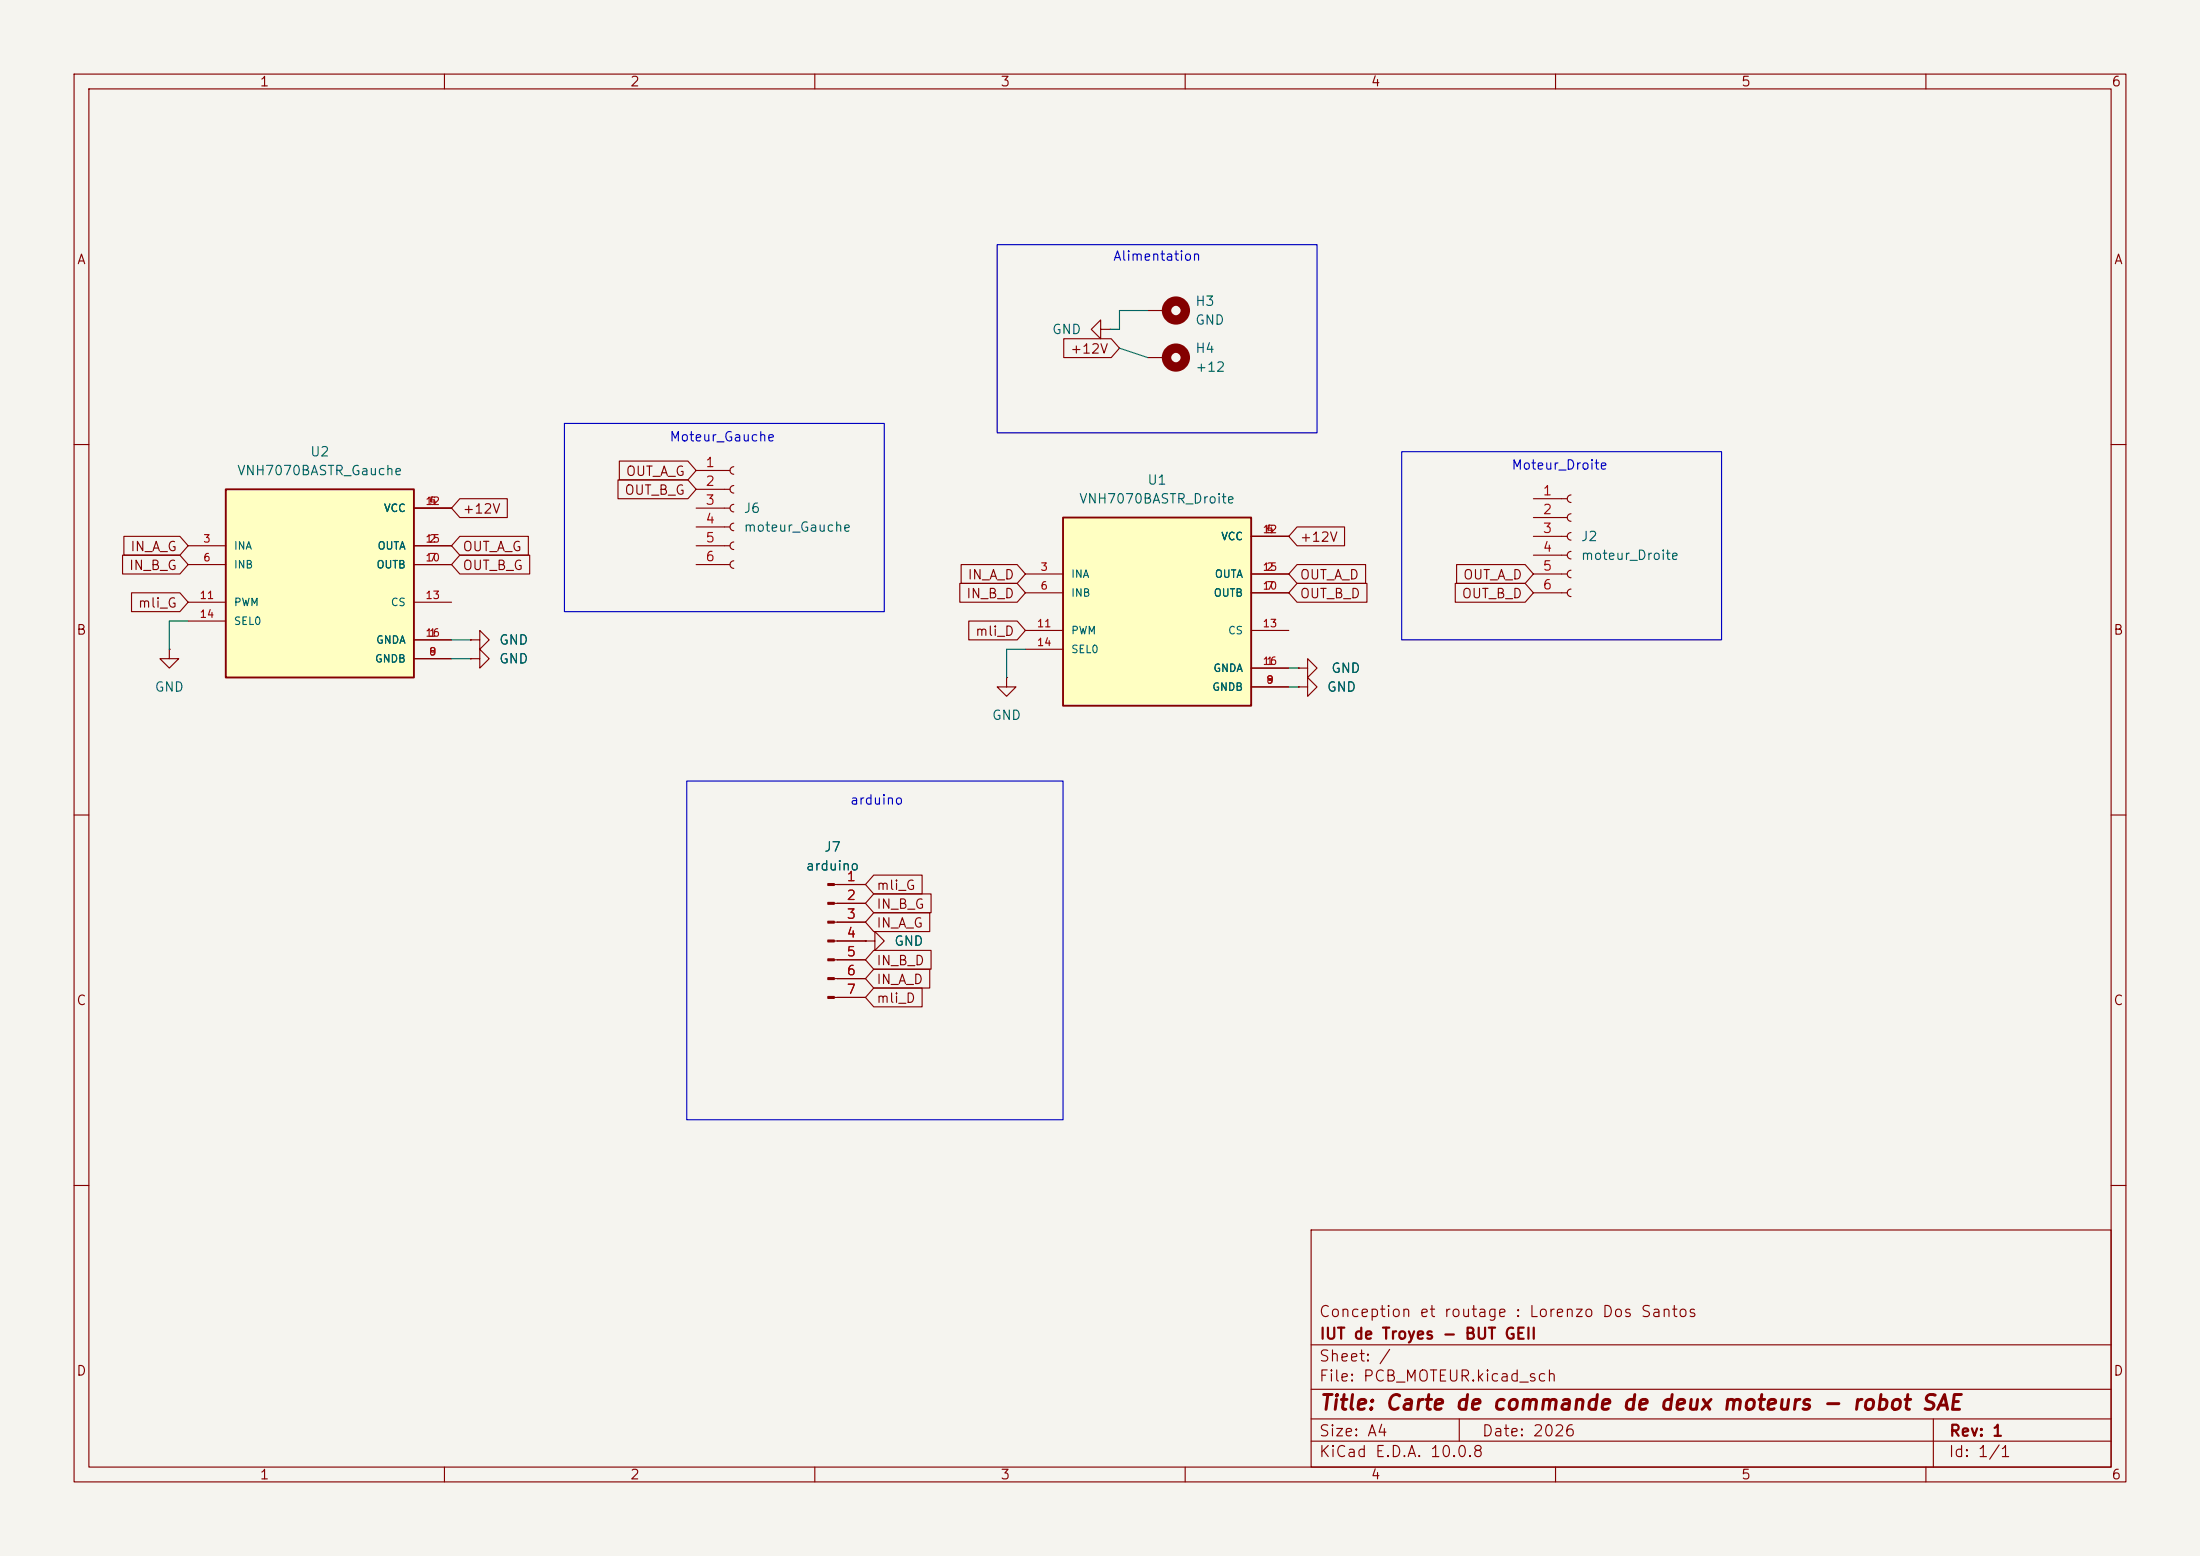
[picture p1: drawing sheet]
(kicad_sch
 (version 20260306)
 (generator "eeschema")
 (generator_version "10.0")
 (paper "A4")
 (title_block
  (title "Carte de commande de deux moteurs - robot SAE")
  (date "2026")
  (rev "1")
  (company "IUT de Troyes - BUT GEII")
  (comment 1 "Conception et routage : Lorenzo Dos Santos"))
 (lib_symbols
  (symbol "Connector:Conn_01x06_Socket"
   (pin_names
    (offset 1.016) (hide yes)) (exclude_from_sim no) (in_bom yes) (on_board yes)
   (in_pos_files yes)
   (duplicate_pin_numbers_are_jumpers no)
   (property "Reference" "J" (at 0 7.62 0) (show_name no) (do_not_autoplace no) (effects (font (size 1.27 1.27))))
   (property "Value" "Conn_01x06_Socket" (at 0 -10.16 0) (show_name no) (do_not_autoplace no) (effects (font (size 1.27 1.27))))
   (property "Footprint" "" (at 0 0 0) (show_name no) (do_not_autoplace no) (hide yes) (effects (font (size 1.27 1.27))))
   (property "Datasheet" "" (at 0 0 0) (show_name no) (do_not_autoplace no) (hide yes) (effects (font (size 1.27 1.27))))
   (property "Description" "Generic connector, single row, 01x06, script generated" (at 0 0 0) (show_name no) (do_not_autoplace no) (hide yes) (effects (font (size 1.27 1.27))))
   (property "ki_locked" "" (at 0 0 0) (show_name no) (do_not_autoplace no) (effects (font (size 1.27 1.27))))
   (symbol "Conn_01x06_Socket_1_1"
    (polyline (pts (xy -1.27 5.08) (xy -0.508 5.08)) (stroke (width 0.1524) (type default)) (fill (type none)))
    (polyline (pts (xy -1.27 2.54) (xy -0.508 2.54)) (stroke (width 0.1524) (type default)) (fill (type none)))
    (polyline (pts (xy -1.27 0) (xy -0.508 0)) (stroke (width 0.1524) (type default)) (fill (type none)))
    (polyline (pts (xy -1.27 -2.54) (xy -0.508 -2.54)) (stroke (width 0.1524) (type default)) (fill (type none)))
    (polyline (pts (xy -1.27 -5.08) (xy -0.508 -5.08)) (stroke (width 0.1524) (type default)) (fill (type none)))
    (polyline (pts (xy -1.27 -7.62) (xy -0.508 -7.62)) (stroke (width 0.1524) (type default)) (fill (type none)))
    (arc (start 0 4.572) (mid -0.5058 5.08) (end 0 5.588) (stroke (width 0.1524) (type default)) (fill (type none)))
    (arc (start 0 2.032) (mid -0.5058 2.54) (end 0 3.048) (stroke (width 0.1524) (type default)) (fill (type none)))
    (arc (start 0 -0.508) (mid -0.5058 0) (end 0 0.508) (stroke (width 0.1524) (type default)) (fill (type none)))
    (arc (start 0 -3.048) (mid -0.5058 -2.54) (end 0 -2.032) (stroke (width 0.1524) (type default)) (fill (type none)))
    (arc (start 0 -5.588) (mid -0.5058 -5.08) (end 0 -4.572) (stroke (width 0.1524) (type default)) (fill (type none)))
    (arc (start 0 -8.128) (mid -0.5058 -7.62) (end 0 -7.112) (stroke (width 0.1524) (type default)) (fill (type none)))
    (pin passive line (at -5.08 5.08 0) (length 3.81) (name "Pin_1" (effects (font (size 1.27 1.27)))) (number "1" (effects (font (size 1.27 1.27)))))
    (pin passive line (at -5.08 2.54 0) (length 3.81) (name "Pin_2" (effects (font (size 1.27 1.27)))) (number "2" (effects (font (size 1.27 1.27)))))
    (pin passive line (at -5.08 0 0) (length 3.81) (name "Pin_3" (effects (font (size 1.27 1.27)))) (number "3" (effects (font (size 1.27 1.27)))))
    (pin passive line (at -5.08 -2.54 0) (length 3.81) (name "Pin_4" (effects (font (size 1.27 1.27)))) (number "4" (effects (font (size 1.27 1.27)))))
    (pin passive line (at -5.08 -5.08 0) (length 3.81) (name "Pin_5" (effects (font (size 1.27 1.27)))) (number "5" (effects (font (size 1.27 1.27)))))
    (pin passive line (at -5.08 -7.62 0) (length 3.81) (name "Pin_6" (effects (font (size 1.27 1.27)))) (number "6" (effects (font (size 1.27 1.27))))))
   (embedded_fonts no))
  (symbol "Connector:Conn_01x07_Pin"
   (pin_names
    (offset 1.016) (hide yes)) (exclude_from_sim no) (in_bom yes) (on_board yes)
   (in_pos_files yes)
   (duplicate_pin_numbers_are_jumpers no)
   (property "Reference" "J" (at 0 10.16 0) (show_name no) (do_not_autoplace no) (effects (font (size 1.27 1.27))))
   (property "Value" "Conn_01x07_Pin" (at 0 -10.16 0) (show_name no) (do_not_autoplace no) (effects (font (size 1.27 1.27))))
   (property "Footprint" "" (at 0 0 0) (show_name no) (do_not_autoplace no) (hide yes) (effects (font (size 1.27 1.27))))
   (property "Datasheet" "" (at 0 0 0) (show_name no) (do_not_autoplace no) (hide yes) (effects (font (size 1.27 1.27))))
   (property "Description" "Generic connector, single row, 01x07, script generated" (at 0 0 0) (show_name no) (do_not_autoplace no) (hide yes) (effects (font (size 1.27 1.27))))
   (property "ki_locked" "" (at 0 0 0) (show_name no) (do_not_autoplace no) (effects (font (size 1.27 1.27))))
   (symbol "Conn_01x07_Pin_1_1"
    (rectangle (start 0.8636 7.747) (end 0 7.493) (stroke (width 0.1524) (type default)) (fill (type outline)))
    (rectangle (start 0.8636 5.207) (end 0 4.953) (stroke (width 0.1524) (type default)) (fill (type outline)))
    (rectangle (start 0.8636 2.667) (end 0 2.413) (stroke (width 0.1524) (type default)) (fill (type outline)))
    (rectangle (start 0.8636 0.127) (end 0 -0.127) (stroke (width 0.1524) (type default)) (fill (type outline)))
    (rectangle (start 0.8636 -2.413) (end 0 -2.667) (stroke (width 0.1524) (type default)) (fill (type outline)))
    (rectangle (start 0.8636 -4.953) (end 0 -5.207) (stroke (width 0.1524) (type default)) (fill (type outline)))
    (rectangle (start 0.8636 -7.493) (end 0 -7.747) (stroke (width 0.1524) (type default)) (fill (type outline)))
    (polyline (pts (xy 1.27 7.62) (xy 0.8636 7.62)) (stroke (width 0.1524) (type default)) (fill (type none)))
    (polyline (pts (xy 1.27 5.08) (xy 0.8636 5.08)) (stroke (width 0.1524) (type default)) (fill (type none)))
    (polyline (pts (xy 1.27 2.54) (xy 0.8636 2.54)) (stroke (width 0.1524) (type default)) (fill (type none)))
    (polyline (pts (xy 1.27 0) (xy 0.8636 0)) (stroke (width 0.1524) (type default)) (fill (type none)))
    (polyline (pts (xy 1.27 -2.54) (xy 0.8636 -2.54)) (stroke (width 0.1524) (type default)) (fill (type none)))
    (polyline (pts (xy 1.27 -5.08) (xy 0.8636 -5.08)) (stroke (width 0.1524) (type default)) (fill (type none)))
    (polyline (pts (xy 1.27 -7.62) (xy 0.8636 -7.62)) (stroke (width 0.1524) (type default)) (fill (type none)))
    (pin passive line (at 5.08 7.62 180) (length 3.81) (name "Pin_1" (effects (font (size 1.27 1.27)))) (number "1" (effects (font (size 1.27 1.27)))))
    (pin passive line (at 5.08 5.08 180) (length 3.81) (name "Pin_2" (effects (font (size 1.27 1.27)))) (number "2" (effects (font (size 1.27 1.27)))))
    (pin passive line (at 5.08 2.54 180) (length 3.81) (name "Pin_3" (effects (font (size 1.27 1.27)))) (number "3" (effects (font (size 1.27 1.27)))))
    (pin passive line (at 5.08 0 180) (length 3.81) (name "Pin_4" (effects (font (size 1.27 1.27)))) (number "4" (effects (font (size 1.27 1.27)))))
    (pin passive line (at 5.08 -2.54 180) (length 3.81) (name "Pin_5" (effects (font (size 1.27 1.27)))) (number "5" (effects (font (size 1.27 1.27)))))
    (pin passive line (at 5.08 -5.08 180) (length 3.81) (name "Pin_6" (effects (font (size 1.27 1.27)))) (number "6" (effects (font (size 1.27 1.27)))))
    (pin passive line (at 5.08 -7.62 180) (length 3.81) (name "Pin_7" (effects (font (size 1.27 1.27)))) (number "7" (effects (font (size 1.27 1.27))))))
   (embedded_fonts no))
  (symbol "Mechanical:MountingHole_Pad"
   (pin_numbers (hide yes))
   (pin_names
    (offset 1.016) (hide yes)) (exclude_from_sim no) (in_bom no) (on_board yes)
   (in_pos_files yes)
   (duplicate_pin_numbers_are_jumpers no)
   (property "Reference" "H" (at 0 6.35 0) (show_name no) (do_not_autoplace no) (effects (font (size 1.27 1.27))))
   (property "Value" "MountingHole_Pad" (at 0 4.445 0) (show_name no) (do_not_autoplace no) (effects (font (size 1.27 1.27))))
   (property "Footprint" "" (at 0 0 0) (show_name no) (do_not_autoplace no) (hide yes) (effects (font (size 1.27 1.27))))
   (property "Datasheet" "" (at 0 0 0) (show_name no) (do_not_autoplace no) (hide yes) (effects (font (size 1.27 1.27))))
   (property "Description" "Mounting Hole with connection" (at 0 0 0) (show_name no) (do_not_autoplace no) (hide yes) (effects (font (size 1.27 1.27))))
   (symbol "MountingHole_Pad_0_1"
    (circle (center 0 1.27) (radius 1.27) (stroke (width 1.27) (type default)) (fill (type none))))
   (symbol "MountingHole_Pad_1_1"
    (pin input line (at 0 -2.54 90) (length 2.54) (name "1" (effects (font (size 1.27 1.27)))) (number "1" (effects (font (size 1.27 1.27))))))
   (embedded_fonts no))
  (symbol "VNH7070BASTR:VNH7070BASTR"
   (pin_names
    (offset 1.016)) (exclude_from_sim no) (in_bom yes) (on_board yes)
   (in_pos_files yes)
   (duplicate_pin_numbers_are_jumpers no)
   (property "Reference" "U" (at -12.7 13.589 0) (show_name no) (do_not_autoplace no) (effects (font (size 1.27 1.27)) (justify left bottom)))
   (property "Value" "VNH7070BASTR" (at -12.7 -15.24 0) (show_name no) (do_not_autoplace no) (effects (font (size 1.27 1.27)) (justify left bottom)))
   (property "Footprint" "VNH7070BASTR:SOIC127P600X175-16N" (at 0 0 0) (show_name no) (do_not_autoplace no) (hide yes) (effects (font (size 1.27 1.27)) (justify bottom)))
   (property "Datasheet" "" (at 0 0 0) (show_name no) (do_not_autoplace no) (hide yes) (effects (font (size 1.27 1.27))))
   (property "Description" "" (at 0 0 0) (show_name no) (do_not_autoplace no) (hide yes) (effects (font (size 1.27 1.27))))
   (property "MF" "STMicroelectronics" (at 0 0 0) (show_name no) (do_not_autoplace no) (hide yes) (effects (font (size 1.27 1.27)) (justify bottom)))
   (property "MAXIMUM_PACKAGE_HEIGHT" "1.75 mm" (at 0 0 0) (show_name no) (do_not_autoplace no) (hide yes) (effects (font (size 1.27 1.27)) (justify bottom)))
   (property "Package" "SO-16 STMicroelectronics" (at 0 0 0) (show_name no) (do_not_autoplace no) (hide yes) (effects (font (size 1.27 1.27)) (justify bottom)))
   (property "Price" "None" (at 0 0 0) (show_name no) (do_not_autoplace no) (hide yes) (effects (font (size 1.27 1.27)) (justify bottom)))
   (property "Check_prices" "https://www.snapeda.com/parts/VNH7070BASTR/STMicroelectronics/view-part/?ref=eda" (at 0 0 0) (show_name no) (do_not_autoplace no) (hide yes) (effects (font (size 1.27 1.27)) (justify bottom)))
   (property "STANDARD" "IPC 7351B" (at 0 0 0) (show_name no) (do_not_autoplace no) (hide yes) (effects (font (size 1.27 1.27)) (justify bottom)))
   (property "PARTREV" "2" (at 0 0 0) (show_name no) (do_not_autoplace no) (hide yes) (effects (font (size 1.27 1.27)) (justify bottom)))
   (property "SnapEDA_Link" "https://www.snapeda.com/parts/VNH7070BASTR/STMicroelectronics/view-part/?ref=snap" (at 0 0 0) (show_name no) (do_not_autoplace no) (hide yes) (effects (font (size 1.27 1.27)) (justify bottom)))
   (property "MP" "VNH7070BASTR" (at 0 0 0) (show_name no) (do_not_autoplace no) (hide yes) (effects (font (size 1.27 1.27)) (justify bottom)))
   (property "Description_1" "- Motor Driver Power MOSFET PWM 16-SO" (at 0 0 0) (show_name no) (do_not_autoplace no) (hide yes) (effects (font (size 1.27 1.27)) (justify bottom)))
   (property "Availability" "In Stock" (at 0 0 0) (show_name no) (do_not_autoplace no) (hide yes) (effects (font (size 1.27 1.27)) (justify bottom)))
   (property "MANUFACTURER" "STMicroelectronics" (at 0 0 0) (show_name no) (do_not_autoplace no) (hide yes) (effects (font (size 1.27 1.27)) (justify bottom)))
   (symbol "VNH7070BASTR_0_0"
    (rectangle (start -12.7 -12.7) (end 12.7 12.7) (stroke (width 0.254) (type default)) (fill (type background)))
    (pin power_in line (at 17.78 -7.62 180) (length 5.08) (name "GNDA" (effects (font (size 1.016 1.016)))) (number "1" (effects (font (size 1.016 1.016)))))
    (pin output line (at 17.78 5.08 180) (length 5.08) (name "OUTA" (effects (font (size 1.016 1.016)))) (number "2" (effects (font (size 1.016 1.016)))))
    (pin input line (at -17.78 5.08 0) (length 5.08) (name "INA" (effects (font (size 1.016 1.016)))) (number "3" (effects (font (size 1.016 1.016)))))
    (pin power_in line (at 17.78 10.16 180) (length 5.08) (name "VCC" (effects (font (size 1.016 1.016)))) (number "4" (effects (font (size 1.016 1.016)))))
    (pin power_in line (at 17.78 10.16 180) (length 5.08) (name "VCC" (effects (font (size 1.016 1.016)))) (number "5" (effects (font (size 1.016 1.016)))))
    (pin input line (at -17.78 2.54 0) (length 5.08) (name "INB" (effects (font (size 1.016 1.016)))) (number "6" (effects (font (size 1.016 1.016)))))
    (pin output line (at 17.78 2.54 180) (length 5.08) (name "OUTB" (effects (font (size 1.016 1.016)))) (number "7" (effects (font (size 1.016 1.016)))))
    (pin power_in line (at 17.78 -10.16 180) (length 5.08) (name "GNDB" (effects (font (size 1.016 1.016)))) (number "8" (effects (font (size 1.016 1.016)))))
    (pin power_in line (at 17.78 -10.16 180) (length 5.08) (name "GNDB" (effects (font (size 1.016 1.016)))) (number "9" (effects (font (size 1.016 1.016)))))
    (pin output line (at 17.78 2.54 180) (length 5.08) (name "OUTB" (effects (font (size 1.016 1.016)))) (number "10" (effects (font (size 1.016 1.016)))))
    (pin input line (at -17.78 -2.54 0) (length 5.08) (name "PWM" (effects (font (size 1.016 1.016)))) (number "11" (effects (font (size 1.016 1.016)))))
    (pin power_in line (at 17.78 10.16 180) (length 5.08) (name "VCC" (effects (font (size 1.016 1.016)))) (number "12" (effects (font (size 1.016 1.016)))))
    (pin output line (at 17.78 -2.54 180) (length 5.08) (name "CS" (effects (font (size 1.016 1.016)))) (number "13" (effects (font (size 1.016 1.016)))))
    (pin input line (at -17.78 -5.08 0) (length 5.08) (name "SEL0" (effects (font (size 1.016 1.016)))) (number "14" (effects (font (size 1.016 1.016)))))
    (pin output line (at 17.78 5.08 180) (length 5.08) (name "OUTA" (effects (font (size 1.016 1.016)))) (number "15" (effects (font (size 1.016 1.016)))))
    (pin power_in line (at 17.78 -7.62 180) (length 5.08) (name "GNDA" (effects (font (size 1.016 1.016)))) (number "16" (effects (font (size 1.016 1.016))))))
   (embedded_fonts no))
  (symbol "power:GND"
   (power global)
   (pin_numbers (hide yes))
   (pin_names
    (offset 0) (hide yes)) (exclude_from_sim no) (in_bom yes) (on_board yes)
   (in_pos_files yes)
   (duplicate_pin_numbers_are_jumpers no)
   (property "Reference" "#PWR" (at 0 -6.35 0) (show_name no) (do_not_autoplace no) (hide yes) (effects (font (size 1.27 1.27))))
   (property "Value" "GND" (at 0 -3.81 0) (show_name no) (do_not_autoplace no) (effects (font (size 1.27 1.27))))
   (property "Footprint" "" (at 0 0 0) (show_name no) (do_not_autoplace no) (hide yes) (effects (font (size 1.27 1.27))))
   (property "Datasheet" "" (at 0 0 0) (show_name no) (do_not_autoplace no) (hide yes) (effects (font (size 1.27 1.27))))
   (property "Description" "Power symbol creates a global label with name \"GND\" , ground" (at 0 0 0) (show_name no) (do_not_autoplace no) (hide yes) (effects (font (size 1.27 1.27))))
   (symbol "GND_0_1"
    (polyline (pts (xy 0 0) (xy 0 -1.27) (xy 1.27 -1.27) (xy 0 -2.54) (xy -1.27 -1.27) (xy 0 -1.27)) (stroke (width 0) (type default)) (fill (type none))))
   (symbol "GND_1_1"
    (pin power_in line (at 0 0 270) (length 0) (name "" (effects (font (size 1.27 1.27)))) (number "1" (effects (font (size 1.27 1.27))))))
   (embedded_fonts no)))
 (rectangle
  (start 134.62 33.02)
  (end 177.8 58.42)
  (stroke (width 0) (type default))
  (fill (type none)))
 (rectangle
  (start 189.23 60.96)
  (end 232.41 86.36)
  (stroke (width 0) (type default))
  (fill (type none)))
 (rectangle
  (start 76.2 57.15)
  (end 119.38 82.55)
  (stroke (width 0) (type default))
  (fill (type none)))
 (rectangle
  (start 92.71 105.41)
  (end 143.51 151.13)
  (stroke (width 0) (type default))
  (fill (type none)))
 (text "Alimentation"
  (exclude_from_sim no)
  (at 156.21 34.798 0)
  (effects (font (size 1.27 1.27))))
 (text "Moteur_Droite"
  (exclude_from_sim no)
  (at 210.566 62.992 0)
  (effects (font (size 1.27 1.27))))
 (text "arduino"
  (exclude_from_sim no)
  (at 118.364 108.204 0)
  (effects (font (size 1.27 1.27))))
 (text "Moteur_Gauche"
  (exclude_from_sim no)
  (at 97.536 59.182 0)
  (effects (font (size 1.27 1.27))))
 (wire
  (pts (xy 151.13 44.45) (xy 149.86 44.45))
  (stroke (width 0) (type default)))
 (wire
  (pts (xy 175.26 90.17) (xy 173.99 90.17))
  (stroke (width 0) (type default)))
 (wire
  (pts (xy 175.26 92.71) (xy 173.99 92.71))
  (stroke (width 0) (type default)))
 (wire
  (pts (xy 154.94 48.26) (xy 151.13 46.99))
  (stroke (width 0) (type default)))
 (wire
  (pts (xy 151.13 41.91) (xy 151.13 44.45))
  (stroke (width 0) (type default)))
 (wire
  (pts (xy 25.4 83.82) (xy 22.86 83.82))
  (stroke (width 0) (type default)))
 (wire
  (pts (xy 151.13 41.91) (xy 154.94 41.91))
  (stroke (width 0) (type default)))
 (wire
  (pts (xy 63.5 88.9) (xy 60.96 88.9))
  (stroke (width 0) (type default)))
 (wire
  (pts (xy 22.86 83.82) (xy 22.86 87.63))
  (stroke (width 0) (type default)))
 (wire
  (pts (xy 63.5 86.36) (xy 60.96 86.36))
  (stroke (width 0) (type default)))
 (wire
  (pts (xy 135.89 87.63) (xy 135.89 91.44))
  (stroke (width 0) (type default)))
 (wire
  (pts (xy 138.43 87.63) (xy 135.89 87.63))
  (stroke (width 0) (type default)))
 (global_label "+12V"
  (shape input)
  (at 60.96 68.58 0)
  (fields_autoplaced yes)
  (effects (font (size 1.27 1.27)) (justify left))
  (property "Intersheetrefs" "${INTERSHEET_REFS}" (at 69.0252 68.58 0) (hide yes) (show_name no) (do_not_autoplace no) (effects (font (size 1.27 1.27)) (justify left))))
 (global_label "IN_A_G"
  (shape input)
  (at 116.84 124.46 0)
  (fields_autoplaced yes)
  (effects (font (size 1.27 1.27)) (justify left))
  (property "Intersheetrefs" "${INTERSHEET_REFS}" (at 126.0543 124.46 0) (hide yes) (show_name no) (do_not_autoplace no) (effects (font (size 1.27 1.27)) (justify left))))
 (global_label "OUT_B_D"
  (shape input)
  (at 173.99 80.01 0)
  (fields_autoplaced yes)
  (effects (font (size 1.27 1.27)) (justify left))
  (property "Intersheetrefs" "${INTERSHEET_REFS}" (at 185.079 80.01 0) (hide yes) (show_name no) (do_not_autoplace no) (effects (font (size 1.27 1.27)) (justify left))))
 (global_label "OUT_A_G"
  (shape input)
  (at 60.96 73.66 0)
  (fields_autoplaced yes)
  (effects (font (size 1.27 1.27)) (justify left))
  (property "Intersheetrefs" "${INTERSHEET_REFS}" (at 71.8676 73.66 0) (hide yes) (show_name no) (do_not_autoplace no) (effects (font (size 1.27 1.27)) (justify left))))
 (global_label "IN_B_D"
  (shape input)
  (at 138.43 80.01 180)
  (fields_autoplaced yes)
  (effects (font (size 1.27 1.27)) (justify right))
  (property "Intersheetrefs" "${INTERSHEET_REFS}" (at 129.0343 80.01 0) (hide yes) (show_name no) (do_not_autoplace no) (effects (font (size 1.27 1.27)) (justify right))))
 (global_label "IN_A_G"
  (shape input)
  (at 25.4 73.66 180)
  (fields_autoplaced yes)
  (effects (font (size 1.27 1.27)) (justify right))
  (property "Intersheetrefs" "${INTERSHEET_REFS}" (at 16.1857 73.66 0) (hide yes) (show_name no) (do_not_autoplace no) (effects (font (size 1.27 1.27)) (justify right))))
 (global_label "OUT_A_G"
  (shape input)
  (at 93.98 63.5 180)
  (fields_autoplaced yes)
  (effects (font (size 1.27 1.27)) (justify right))
  (property "Intersheetrefs" "${INTERSHEET_REFS}" (at 83.0724 63.5 0) (hide yes) (show_name no) (do_not_autoplace no) (effects (font (size 1.27 1.27)) (justify right))))
 (global_label "mli_G"
  (shape input)
  (at 116.84 119.38 0)
  (fields_autoplaced yes)
  (effects (font (size 1.27 1.27)) (justify left))
  (property "Intersheetrefs" "${INTERSHEET_REFS}" (at 125.0261 119.38 0) (hide yes) (show_name no) (do_not_autoplace no) (effects (font (size 1.27 1.27)) (justify left))))
 (global_label "IN_B_G"
  (shape input)
  (at 116.84 121.92 0)
  (fields_autoplaced yes)
  (effects (font (size 1.27 1.27)) (justify left))
  (property "Intersheetrefs" "${INTERSHEET_REFS}" (at 126.2357 121.92 0) (hide yes) (show_name no) (do_not_autoplace no) (effects (font (size 1.27 1.27)) (justify left))))
 (global_label "IN_B_G"
  (shape input)
  (at 25.4 76.2 180)
  (fields_autoplaced yes)
  (effects (font (size 1.27 1.27)) (justify right))
  (property "Intersheetrefs" "${INTERSHEET_REFS}" (at 16.0043 76.2 0) (hide yes) (show_name no) (do_not_autoplace no) (effects (font (size 1.27 1.27)) (justify right))))
 (global_label "OUT_A_D"
  (shape input)
  (at 173.99 77.47 0)
  (fields_autoplaced yes)
  (effects (font (size 1.27 1.27)) (justify left))
  (property "Intersheetrefs" "${INTERSHEET_REFS}" (at 184.8976 77.47 0) (hide yes) (show_name no) (do_not_autoplace no) (effects (font (size 1.27 1.27)) (justify left))))
 (global_label "+12V"
  (shape input)
  (at 173.99 72.39 0)
  (fields_autoplaced yes)
  (effects (font (size 1.27 1.27)) (justify left))
  (property "Intersheetrefs" "${INTERSHEET_REFS}" (at 182.0552 72.39 0) (hide yes) (show_name no) (do_not_autoplace no) (effects (font (size 1.27 1.27)) (justify left))))
 (global_label "mli_D"
  (shape input)
  (at 138.43 85.09 180)
  (fields_autoplaced yes)
  (effects (font (size 1.27 1.27)) (justify right))
  (property "Intersheetrefs" "${INTERSHEET_REFS}" (at 130.2439 85.09 0) (hide yes) (show_name no) (do_not_autoplace no) (effects (font (size 1.27 1.27)) (justify right))))
 (global_label "OUT_A_D"
  (shape input)
  (at 207.01 77.47 180)
  (fields_autoplaced yes)
  (effects (font (size 1.27 1.27)) (justify right))
  (property "Intersheetrefs" "${INTERSHEET_REFS}" (at 196.1024 77.47 0) (hide yes) (show_name no) (do_not_autoplace no) (effects (font (size 1.27 1.27)) (justify right))))
 (global_label "OUT_B_G"
  (shape input)
  (at 60.96 76.2 0)
  (fields_autoplaced yes)
  (effects (font (size 1.27 1.27)) (justify left))
  (property "Intersheetrefs" "${INTERSHEET_REFS}" (at 72.049 76.2 0) (hide yes) (show_name no) (do_not_autoplace no) (effects (font (size 1.27 1.27)) (justify left))))
 (global_label "+12V"
  (shape input)
  (at 151.13 46.99 180)
  (fields_autoplaced yes)
  (effects (font (size 1.27 1.27)) (justify right))
  (property "Intersheetrefs" "${INTERSHEET_REFS}" (at 143.0648 46.99 0) (hide yes) (show_name no) (do_not_autoplace no) (effects (font (size 1.27 1.27)) (justify right))))
 (global_label "IN_A_D"
  (shape input)
  (at 116.84 132.08 0)
  (fields_autoplaced yes)
  (effects (font (size 1.27 1.27)) (justify left))
  (property "Intersheetrefs" "${INTERSHEET_REFS}" (at 126.0543 132.08 0) (hide yes) (show_name no) (do_not_autoplace no) (effects (font (size 1.27 1.27)) (justify left))))
 (global_label "mli_G"
  (shape input)
  (at 25.4 81.28 180)
  (fields_autoplaced yes)
  (effects (font (size 1.27 1.27)) (justify right))
  (property "Intersheetrefs" "${INTERSHEET_REFS}" (at 17.2139 81.28 0) (hide yes) (show_name no) (do_not_autoplace no) (effects (font (size 1.27 1.27)) (justify right))))
 (global_label "IN_B_D"
  (shape input)
  (at 116.84 129.54 0)
  (fields_autoplaced yes)
  (effects (font (size 1.27 1.27)) (justify left))
  (property "Intersheetrefs" "${INTERSHEET_REFS}" (at 126.2357 129.54 0) (hide yes) (show_name no) (do_not_autoplace no) (effects (font (size 1.27 1.27)) (justify left))))
 (global_label "IN_A_D"
  (shape input)
  (at 138.43 77.47 180)
  (fields_autoplaced yes)
  (effects (font (size 1.27 1.27)) (justify right))
  (property "Intersheetrefs" "${INTERSHEET_REFS}" (at 129.2157 77.47 0) (hide yes) (show_name no) (do_not_autoplace no) (effects (font (size 1.27 1.27)) (justify right))))
 (global_label "mli_D"
  (shape input)
  (at 116.84 134.62 0)
  (fields_autoplaced yes)
  (effects (font (size 1.27 1.27)) (justify left))
  (property "Intersheetrefs" "${INTERSHEET_REFS}" (at 125.0261 134.62 0) (hide yes) (show_name no) (do_not_autoplace no) (effects (font (size 1.27 1.27)) (justify left))))
 (global_label "OUT_B_G"
  (shape input)
  (at 93.98 66.04 180)
  (fields_autoplaced yes)
  (effects (font (size 1.27 1.27)) (justify right))
  (property "Intersheetrefs" "${INTERSHEET_REFS}" (at 82.891 66.04 0) (hide yes) (show_name no) (do_not_autoplace no) (effects (font (size 1.27 1.27)) (justify right))))
 (global_label "OUT_B_D"
  (shape input)
  (at 207.01 80.01 180)
  (fields_autoplaced yes)
  (effects (font (size 1.27 1.27)) (justify right))
  (property "Intersheetrefs" "${INTERSHEET_REFS}" (at 195.921 80.01 0) (hide yes) (show_name no) (do_not_autoplace no) (effects (font (size 1.27 1.27)) (justify right))))
 (symbol
  (lib_id "power:GND")
  (at 149.86 44.45 270)
  (unit 1)
  (body_style 1)
  (exclude_from_sim no)
  (in_bom yes)
  (on_board yes)
  (in_pos_files yes)
  (dnp no)
  (fields_autoplaced yes)
  (property "Reference" "#PWR05" (at 143.51 44.45 0) (hide yes) (show_name no) (do_not_autoplace no) (effects (font (size 1.27 1.27))))
  (property "Value" "GND" (at 146.05 44.4499 90) (show_name no) (do_not_autoplace no) (effects (font (size 1.27 1.27)) (justify right)))
  (property "Footprint" "" (at 149.86 44.45 0) (hide yes) (show_name no) (do_not_autoplace no) (effects (font (size 1.27 1.27))))
  (property "Datasheet" "" (at 149.86 44.45 0) (hide yes) (show_name no) (do_not_autoplace no) (effects (font (size 1.27 1.27))))
  (property "Description" "Power symbol creates a global label with name \"GND\" , ground" (at 149.86 44.45 0) (hide yes) (show_name no) (do_not_autoplace no) (effects (font (size 1.27 1.27))))
  (pin "1"))
 (symbol
  (lib_id "power:GND")
  (at 63.5 88.9 90)
  (unit 1)
  (body_style 1)
  (exclude_from_sim no)
  (in_bom yes)
  (on_board yes)
  (in_pos_files yes)
  (dnp no)
  (fields_autoplaced yes)
  (property "Reference" "#PWR07" (at 69.85 88.9 0) (hide yes) (show_name no) (do_not_autoplace no) (effects (font (size 1.27 1.27))))
  (property "Value" "GND" (at 67.31 88.8999 90) (show_name no) (do_not_autoplace no) (effects (font (size 1.27 1.27)) (justify right)))
  (property "Footprint" "" (at 63.5 88.9 0) (hide yes) (show_name no) (do_not_autoplace no) (effects (font (size 1.27 1.27))))
  (property "Datasheet" "" (at 63.5 88.9 0) (hide yes) (show_name no) (do_not_autoplace no) (effects (font (size 1.27 1.27))))
  (property "Description" "Power symbol creates a global label with name \"GND\" , ground" (at 63.5 88.9 0) (hide yes) (show_name no) (do_not_autoplace no) (effects (font (size 1.27 1.27))))
  (pin "1"))
 (symbol
  (lib_id "power:GND")
  (at 22.86 87.63 0)
  (unit 1)
  (body_style 1)
  (exclude_from_sim no)
  (in_bom yes)
  (on_board yes)
  (in_pos_files yes)
  (dnp no)
  (fields_autoplaced yes)
  (property "Reference" "#PWR03" (at 22.86 93.98 0) (hide yes) (show_name no) (do_not_autoplace no) (effects (font (size 1.27 1.27))))
  (property "Value" "GND" (at 22.86 92.71 0) (show_name no) (do_not_autoplace no) (effects (font (size 1.27 1.27))))
  (property "Footprint" "" (at 22.86 87.63 0) (hide yes) (show_name no) (do_not_autoplace no) (effects (font (size 1.27 1.27))))
  (property "Datasheet" "" (at 22.86 87.63 0) (hide yes) (show_name no) (do_not_autoplace no) (effects (font (size 1.27 1.27))))
  (property "Description" "Power symbol creates a global label with name \"GND\" , ground" (at 22.86 87.63 0) (hide yes) (show_name no) (do_not_autoplace no) (effects (font (size 1.27 1.27))))
  (pin "1"))
 (symbol
  (lib_id "VNH7070BASTR:VNH7070BASTR")
  (at 43.18 78.74 0)
  (unit 1)
  (body_style 1)
  (exclude_from_sim no)
  (in_bom yes)
  (on_board yes)
  (in_pos_files yes)
  (dnp no)
  (fields_autoplaced yes)
  (property "Reference" "U2" (at 43.18 60.96 0) (show_name no) (do_not_autoplace no) (effects (font (size 1.27 1.27))))
  (property "Value" "VNH7070BASTR_Gauche" (at 43.18 63.5 0) (show_name no) (do_not_autoplace no) (effects (font (size 1.27 1.27))))
  (property "Footprint" "VNH7070BASTR:SOIC127P600X175-16N" (at 43.18 78.74 0) (hide yes) (show_name no) (do_not_autoplace no) (effects (font (size 1.27 1.27)) (justify bottom)))
  (property "Datasheet" "" (at 43.18 78.74 0) (hide yes) (show_name no) (do_not_autoplace no) (effects (font (size 1.27 1.27))))
  (property "Description" "" (at 43.18 78.74 0) (hide yes) (show_name no) (do_not_autoplace no) (effects (font (size 1.27 1.27))))
  (property "MF" "STMicroelectronics" (at 43.18 78.74 0) (hide yes) (show_name no) (do_not_autoplace no) (effects (font (size 1.27 1.27)) (justify bottom)))
  (property "MAXIMUM_PACKAGE_HEIGHT" "1.75 mm" (at 43.18 78.74 0) (hide yes) (show_name no) (do_not_autoplace no) (effects (font (size 1.27 1.27)) (justify bottom)))
  (property "Package" "SO-16 STMicroelectronics" (at 43.18 78.74 0) (hide yes) (show_name no) (do_not_autoplace no) (effects (font (size 1.27 1.27)) (justify bottom)))
  (property "Price" "None" (at 43.18 78.74 0) (hide yes) (show_name no) (do_not_autoplace no) (effects (font (size 1.27 1.27)) (justify bottom)))
  (property "Check_prices" "https://www.snapeda.com/parts/VNH7070BASTR/STMicroelectronics/view-part/?ref=eda" (at 43.18 78.74 0) (hide yes) (show_name no) (do_not_autoplace no) (effects (font (size 1.27 1.27)) (justify bottom)))
  (property "STANDARD" "IPC 7351B" (at 43.18 78.74 0) (hide yes) (show_name no) (do_not_autoplace no) (effects (font (size 1.27 1.27)) (justify bottom)))
  (property "PARTREV" "2" (at 43.18 78.74 0) (hide yes) (show_name no) (do_not_autoplace no) (effects (font (size 1.27 1.27)) (justify bottom)))
  (property "SnapEDA_Link" "https://www.snapeda.com/parts/VNH7070BASTR/STMicroelectronics/view-part/?ref=snap" (at 43.18 78.74 0) (hide yes) (show_name no) (do_not_autoplace no) (effects (font (size 1.27 1.27)) (justify bottom)))
  (property "MP" "VNH7070BASTR" (at 43.18 78.74 0) (hide yes) (show_name no) (do_not_autoplace no) (effects (font (size 1.27 1.27)) (justify bottom)))
  (property "Description_1" "- Motor Driver Power MOSFET PWM 16-SO" (at 43.18 78.74 0) (hide yes) (show_name no) (do_not_autoplace no) (effects (font (size 1.27 1.27)) (justify bottom)))
  (property "Availability" "In Stock" (at 43.18 78.74 0) (hide yes) (show_name no) (do_not_autoplace no) (effects (font (size 1.27 1.27)) (justify bottom)))
  (property "MANUFACTURER" "STMicroelectronics" (at 43.18 78.74 0) (hide yes) (show_name no) (do_not_autoplace no) (effects (font (size 1.27 1.27)) (justify bottom)))
  (pin "14")
  (pin "11")
  (pin "6")
  (pin "3")
  (pin "5")
  (pin "9")
  (pin "8")
  (pin "13")
  (pin "10")
  (pin "2")
  (pin "16")
  (pin "1")
  (pin "7")
  (pin "15")
  (pin "12")
  (pin "4"))
 (symbol
  (lib_id "power:GND")
  (at 175.26 92.71 90)
  (unit 1)
  (body_style 1)
  (exclude_from_sim no)
  (in_bom yes)
  (on_board yes)
  (in_pos_files yes)
  (dnp no)
  (fields_autoplaced yes)
  (property "Reference" "#PWR012" (at 181.61 92.71 0) (hide yes) (show_name no) (do_not_autoplace no) (effects (font (size 1.27 1.27))))
  (property "Value" "GND" (at 179.07 92.7099 90) (show_name no) (do_not_autoplace no) (effects (font (size 1.27 1.27)) (justify right)))
  (property "Footprint" "" (at 175.26 92.71 0) (hide yes) (show_name no) (do_not_autoplace no) (effects (font (size 1.27 1.27))))
  (property "Datasheet" "" (at 175.26 92.71 0) (hide yes) (show_name no) (do_not_autoplace no) (effects (font (size 1.27 1.27))))
  (property "Description" "Power symbol creates a global label with name \"GND\" , ground" (at 175.26 92.71 0) (hide yes) (show_name no) (do_not_autoplace no) (effects (font (size 1.27 1.27))))
  (pin "1"))
 (symbol
  (lib_id "VNH7070BASTR:VNH7070BASTR")
  (at 156.21 82.55 0)
  (unit 1)
  (body_style 1)
  (exclude_from_sim no)
  (in_bom yes)
  (on_board yes)
  (in_pos_files yes)
  (dnp no)
  (fields_autoplaced yes)
  (property "Reference" "U1" (at 156.21 64.77 0) (show_name no) (do_not_autoplace no) (effects (font (size 1.27 1.27))))
  (property "Value" "VNH7070BASTR_Droite" (at 156.21 67.31 0) (show_name no) (do_not_autoplace no) (effects (font (size 1.27 1.27))))
  (property "Footprint" "VNH7070BASTR:SOIC127P600X175-16N" (at 156.21 82.55 0) (hide yes) (show_name no) (do_not_autoplace no) (effects (font (size 1.27 1.27)) (justify bottom)))
  (property "Datasheet" "" (at 156.21 82.55 0) (hide yes) (show_name no) (do_not_autoplace no) (effects (font (size 1.27 1.27))))
  (property "Description" "" (at 156.21 82.55 0) (hide yes) (show_name no) (do_not_autoplace no) (effects (font (size 1.27 1.27))))
  (property "MF" "STMicroelectronics" (at 156.21 82.55 0) (hide yes) (show_name no) (do_not_autoplace no) (effects (font (size 1.27 1.27)) (justify bottom)))
  (property "MAXIMUM_PACKAGE_HEIGHT" "1.75 mm" (at 156.21 82.55 0) (hide yes) (show_name no) (do_not_autoplace no) (effects (font (size 1.27 1.27)) (justify bottom)))
  (property "Package" "SO-16 STMicroelectronics" (at 156.21 82.55 0) (hide yes) (show_name no) (do_not_autoplace no) (effects (font (size 1.27 1.27)) (justify bottom)))
  (property "Price" "None" (at 156.21 82.55 0) (hide yes) (show_name no) (do_not_autoplace no) (effects (font (size 1.27 1.27)) (justify bottom)))
  (property "Check_prices" "https://www.snapeda.com/parts/VNH7070BASTR/STMicroelectronics/view-part/?ref=eda" (at 156.21 82.55 0) (hide yes) (show_name no) (do_not_autoplace no) (effects (font (size 1.27 1.27)) (justify bottom)))
  (property "STANDARD" "IPC 7351B" (at 156.21 82.55 0) (hide yes) (show_name no) (do_not_autoplace no) (effects (font (size 1.27 1.27)) (justify bottom)))
  (property "PARTREV" "2" (at 156.21 82.55 0) (hide yes) (show_name no) (do_not_autoplace no) (effects (font (size 1.27 1.27)) (justify bottom)))
  (property "SnapEDA_Link" "https://www.snapeda.com/parts/VNH7070BASTR/STMicroelectronics/view-part/?ref=snap" (at 156.21 82.55 0) (hide yes) (show_name no) (do_not_autoplace no) (effects (font (size 1.27 1.27)) (justify bottom)))
  (property "MP" "VNH7070BASTR" (at 156.21 82.55 0) (hide yes) (show_name no) (do_not_autoplace no) (effects (font (size 1.27 1.27)) (justify bottom)))
  (property "Description_1" "- Motor Driver Power MOSFET PWM 16-SO" (at 156.21 82.55 0) (hide yes) (show_name no) (do_not_autoplace no) (effects (font (size 1.27 1.27)) (justify bottom)))
  (property "Availability" "In Stock" (at 156.21 82.55 0) (hide yes) (show_name no) (do_not_autoplace no) (effects (font (size 1.27 1.27)) (justify bottom)))
  (property "MANUFACTURER" "STMicroelectronics" (at 156.21 82.55 0) (hide yes) (show_name no) (do_not_autoplace no) (effects (font (size 1.27 1.27)) (justify bottom)))
  (pin "14")
  (pin "11")
  (pin "6")
  (pin "3")
  (pin "5")
  (pin "9")
  (pin "8")
  (pin "13")
  (pin "10")
  (pin "2")
  (pin "16")
  (pin "1")
  (pin "7")
  (pin "15")
  (pin "12")
  (pin "4"))
 (symbol
  (lib_id "Mechanical:MountingHole_Pad")
  (at 157.48 41.91 270)
  (unit 1)
  (body_style 1)
  (exclude_from_sim no)
  (in_bom no)
  (on_board yes)
  (in_pos_files yes)
  (dnp no)
  (fields_autoplaced yes)
  (property "Reference" "H3" (at 161.29 40.6399 90) (show_name no) (do_not_autoplace no) (effects (font (size 1.27 1.27)) (justify left)))
  (property "Value" "GND" (at 161.29 43.1799 90) (show_name no) (do_not_autoplace no) (effects (font (size 1.27 1.27)) (justify left)))
  (property "Footprint" "MountingHole:MountingHole_2.2mm_M2_Pad" (at 157.48 41.91 0) (hide yes) (show_name no) (do_not_autoplace no) (effects (font (size 1.27 1.27))))
  (property "Datasheet" "" (at 157.48 41.91 0) (hide yes) (show_name no) (do_not_autoplace no) (effects (font (size 1.27 1.27))))
  (property "Description" "Mounting Hole with connection" (at 157.48 41.91 0) (hide yes) (show_name no) (do_not_autoplace no) (effects (font (size 1.27 1.27))))
  (pin "1"))
 (symbol
  (lib_id "power:GND")
  (at 116.84 127 90)
  (unit 1)
  (body_style 1)
  (exclude_from_sim no)
  (in_bom yes)
  (on_board yes)
  (in_pos_files yes)
  (dnp no)
  (fields_autoplaced yes)
  (property "Reference" "#PWR08" (at 123.19 127 0) (hide yes) (show_name no) (do_not_autoplace no) (effects (font (size 1.27 1.27))))
  (property "Value" "GND" (at 120.65 126.9999 90) (show_name no) (do_not_autoplace no) (effects (font (size 1.27 1.27)) (justify right)))
  (property "Footprint" "" (at 116.84 127 0) (hide yes) (show_name no) (do_not_autoplace no) (effects (font (size 1.27 1.27))))
  (property "Datasheet" "" (at 116.84 127 0) (hide yes) (show_name no) (do_not_autoplace no) (effects (font (size 1.27 1.27))))
  (property "Description" "Power symbol creates a global label with name \"GND\" , ground" (at 116.84 127 0) (hide yes) (show_name no) (do_not_autoplace no) (effects (font (size 1.27 1.27))))
  (pin "1"))
 (symbol
  (lib_id "Connector:Conn_01x06_Socket")
  (at 99.06 68.58 0)
  (unit 1)
  (body_style 1)
  (exclude_from_sim no)
  (in_bom yes)
  (on_board yes)
  (in_pos_files yes)
  (dnp no)
  (fields_autoplaced yes)
  (property "Reference" "J6" (at 100.33 68.5799 0) (show_name no) (do_not_autoplace no) (effects (font (size 1.27 1.27)) (justify left)))
  (property "Value" "moteur_Gauche" (at 100.33 71.1199 0) (show_name no) (do_not_autoplace no) (effects (font (size 1.27 1.27)) (justify left)))
  (property "Footprint" "Connector_PinSocket_2.54mm:PinSocket_1x06_P2.54mm_Vertical" (at 99.06 68.58 0) (hide yes) (show_name no) (do_not_autoplace no) (effects (font (size 1.27 1.27))))
  (property "Datasheet" "" (at 99.06 68.58 0) (hide yes) (show_name no) (do_not_autoplace no) (effects (font (size 1.27 1.27))))
  (property "Description" "Generic connector, single row, 01x06, script generated" (at 99.06 68.58 0) (hide yes) (show_name no) (do_not_autoplace no) (effects (font (size 1.27 1.27))))
  (pin "3")
  (pin "2")
  (pin "1")
  (pin "5")
  (pin "6")
  (pin "4"))
 (symbol
  (lib_id "power:GND")
  (at 63.5 86.36 90)
  (unit 1)
  (body_style 1)
  (exclude_from_sim no)
  (in_bom yes)
  (on_board yes)
  (in_pos_files yes)
  (dnp no)
  (fields_autoplaced yes)
  (property "Reference" "#PWR06" (at 69.85 86.36 0) (hide yes) (show_name no) (do_not_autoplace no) (effects (font (size 1.27 1.27))))
  (property "Value" "GND" (at 67.31 86.3599 90) (show_name no) (do_not_autoplace no) (effects (font (size 1.27 1.27)) (justify right)))
  (property "Footprint" "" (at 63.5 86.36 0) (hide yes) (show_name no) (do_not_autoplace no) (effects (font (size 1.27 1.27))))
  (property "Datasheet" "" (at 63.5 86.36 0) (hide yes) (show_name no) (do_not_autoplace no) (effects (font (size 1.27 1.27))))
  (property "Description" "Power symbol creates a global label with name \"GND\" , ground" (at 63.5 86.36 0) (hide yes) (show_name no) (do_not_autoplace no) (effects (font (size 1.27 1.27))))
  (pin "1"))
 (symbol
  (lib_id "Mechanical:MountingHole_Pad")
  (at 157.48 48.26 270)
  (unit 1)
  (body_style 1)
  (exclude_from_sim no)
  (in_bom no)
  (on_board yes)
  (in_pos_files yes)
  (dnp no)
  (fields_autoplaced yes)
  (property "Reference" "H4" (at 161.29 46.9899 90) (show_name no) (do_not_autoplace no) (effects (font (size 1.27 1.27)) (justify left)))
  (property "Value" "+12" (at 161.29 49.5299 90) (show_name no) (do_not_autoplace no) (effects (font (size 1.27 1.27)) (justify left)))
  (property "Footprint" "MountingHole:MountingHole_2.2mm_M2_Pad" (at 157.48 48.26 0) (hide yes) (show_name no) (do_not_autoplace no) (effects (font (size 1.27 1.27))))
  (property "Datasheet" "" (at 157.48 48.26 0) (hide yes) (show_name no) (do_not_autoplace no) (effects (font (size 1.27 1.27))))
  (property "Description" "Mounting Hole with connection" (at 157.48 48.26 0) (hide yes) (show_name no) (do_not_autoplace no) (effects (font (size 1.27 1.27))))
  (pin "1"))
 (symbol
  (lib_id "Connector:Conn_01x06_Socket")
  (at 212.09 72.39 0)
  (unit 1)
  (body_style 1)
  (exclude_from_sim no)
  (in_bom yes)
  (on_board yes)
  (in_pos_files yes)
  (dnp no)
  (fields_autoplaced yes)
  (property "Reference" "J2" (at 213.36 72.3899 0) (show_name no) (do_not_autoplace no) (effects (font (size 1.27 1.27)) (justify left)))
  (property "Value" "moteur_Droite" (at 213.36 74.9299 0) (show_name no) (do_not_autoplace no) (effects (font (size 1.27 1.27)) (justify left)))
  (property "Footprint" "Connector_PinSocket_2.54mm:PinSocket_1x06_P2.54mm_Vertical" (at 212.09 72.39 0) (hide yes) (show_name no) (do_not_autoplace no) (effects (font (size 1.27 1.27))))
  (property "Datasheet" "" (at 212.09 72.39 0) (hide yes) (show_name no) (do_not_autoplace no) (effects (font (size 1.27 1.27))))
  (property "Description" "Generic connector, single row, 01x06, script generated" (at 212.09 72.39 0) (hide yes) (show_name no) (do_not_autoplace no) (effects (font (size 1.27 1.27))))
  (pin "3")
  (pin "2")
  (pin "1")
  (pin "5")
  (pin "6")
  (pin "4"))
 (symbol
  (lib_id "power:GND")
  (at 135.89 91.44 0)
  (unit 1)
  (body_style 1)
  (exclude_from_sim no)
  (in_bom yes)
  (on_board yes)
  (in_pos_files yes)
  (dnp no)
  (fields_autoplaced yes)
  (property "Reference" "#PWR01" (at 135.89 97.79 0) (hide yes) (show_name no) (do_not_autoplace no) (effects (font (size 1.27 1.27))))
  (property "Value" "GND" (at 135.89 96.52 0) (show_name no) (do_not_autoplace no) (effects (font (size 1.27 1.27))))
  (property "Footprint" "" (at 135.89 91.44 0) (hide yes) (show_name no) (do_not_autoplace no) (effects (font (size 1.27 1.27))))
  (property "Datasheet" "" (at 135.89 91.44 0) (hide yes) (show_name no) (do_not_autoplace no) (effects (font (size 1.27 1.27))))
  (property "Description" "Power symbol creates a global label with name \"GND\" , ground" (at 135.89 91.44 0) (hide yes) (show_name no) (do_not_autoplace no) (effects (font (size 1.27 1.27))))
  (pin "1"))
 (symbol
  (lib_id "Connector:Conn_01x07_Pin")
  (at 111.76 127 0)
  (unit 1)
  (body_style 1)
  (exclude_from_sim no)
  (in_bom yes)
  (on_board yes)
  (in_pos_files yes)
  (dnp no)
  (fields_autoplaced yes)
  (property "Reference" "J7" (at 112.395 114.3 0) (show_name no) (do_not_autoplace no) (effects (font (size 1.27 1.27))))
  (property "Value" "arduino" (at 112.395 116.84 0) (show_name no) (do_not_autoplace no) (effects (font (size 1.27 1.27))))
  (property "Footprint" "Connector_PinHeader_2.54mm:PinHeader_1x07_P2.54mm_Horizontal" (at 111.76 127 0) (hide yes) (show_name no) (do_not_autoplace no) (effects (font (size 1.27 1.27))))
  (property "Datasheet" "" (at 111.76 127 0) (hide yes) (show_name no) (do_not_autoplace no) (effects (font (size 1.27 1.27))))
  (property "Description" "Generic connector, single row, 01x07, script generated" (at 111.76 127 0) (hide yes) (show_name no) (do_not_autoplace no) (effects (font (size 1.27 1.27))))
  (pin "3")
  (pin "2")
  (pin "1")
  (pin "6")
  (pin "4")
  (pin "5")
  (pin "7"))
 (symbol
  (lib_id "power:GND")
  (at 175.26 90.17 90)
  (unit 1)
  (body_style 1)
  (exclude_from_sim no)
  (in_bom yes)
  (on_board yes)
  (in_pos_files yes)
  (dnp no)
  (fields_autoplaced yes)
  (property "Reference" "#PWR011" (at 181.61 90.17 0) (hide yes) (show_name no) (do_not_autoplace no) (effects (font (size 1.27 1.27))))
  (property "Value" "GND" (at 179.6447 90.1699 90) (show_name no) (do_not_autoplace no) (effects (font (size 1.27 1.27)) (justify right)))
  (property "Footprint" "" (at 175.26 90.17 0) (hide yes) (show_name no) (do_not_autoplace no) (effects (font (size 1.27 1.27))))
  (property "Datasheet" "" (at 175.26 90.17 0) (hide yes) (show_name no) (do_not_autoplace no) (effects (font (size 1.27 1.27))))
  (property "Description" "Power symbol creates a global label with name \"GND\" , ground" (at 175.26 90.17 0) (hide yes) (show_name no) (do_not_autoplace no) (effects (font (size 1.27 1.27))))
  (pin "1"))
 (sheet_instances
  (path ""
   (page "1")))
 (embedded_fonts no))
